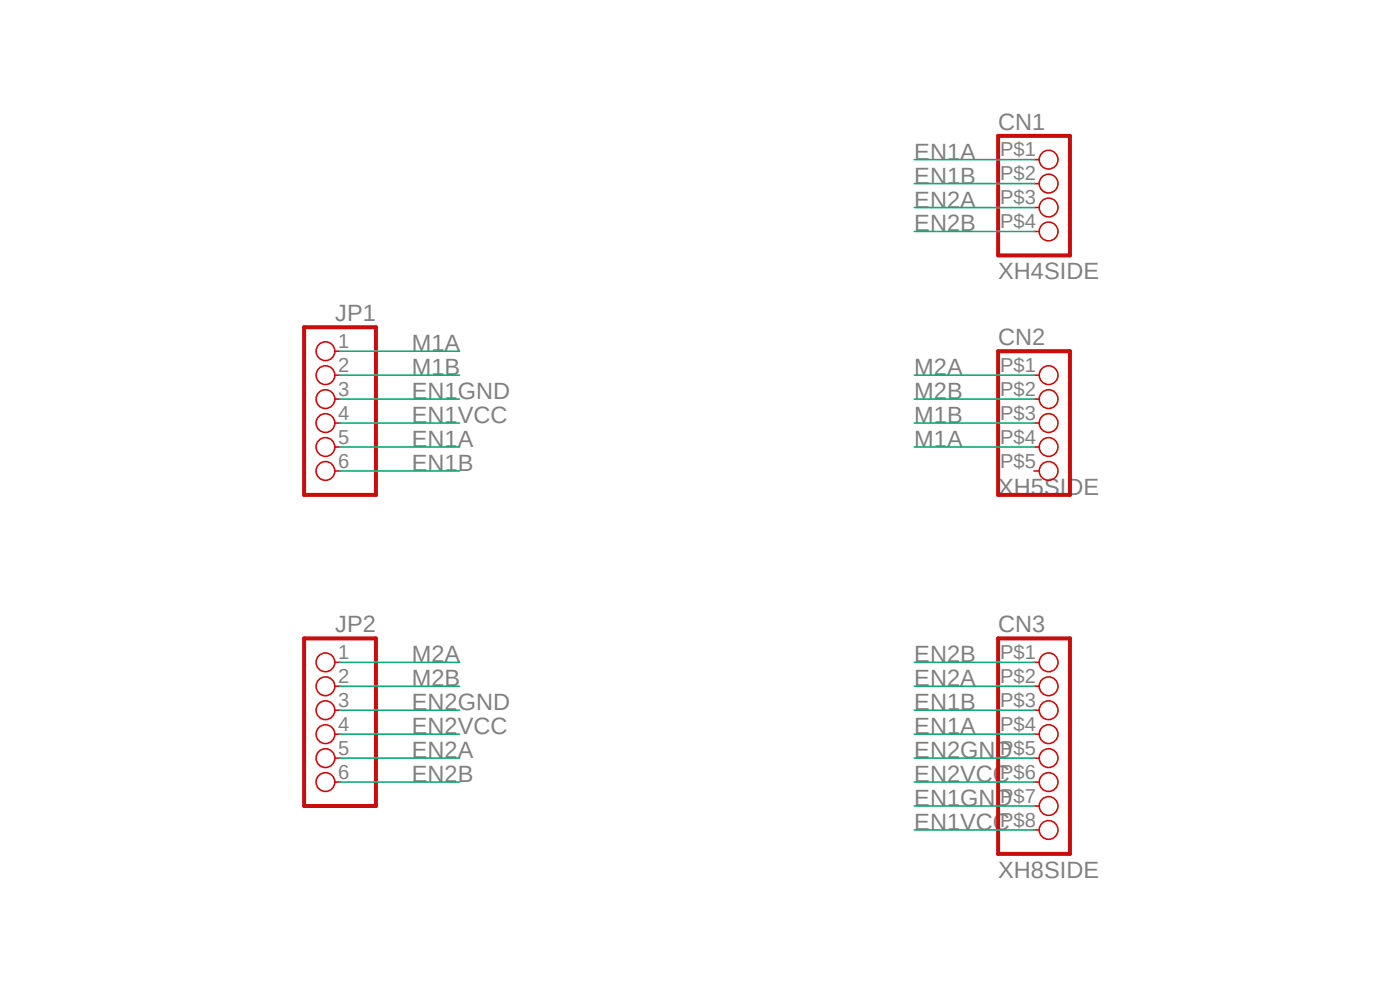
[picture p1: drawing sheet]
<svg xmlns="http://www.w3.org/2000/svg" width="297mm" height="210mm" viewBox="0 0 297 210" stroke-linecap="round" stroke-linejoin="round" font-family="sans-serif">
<path d="M62.3 22.4l172.4 165.1M234.7 22.4l-172.4 165.1" fill="none" stroke="#fff" stroke-width=".21"/>
<path d="M211.8 28.8h15.2v25.4h-15.2zM64.5 69.4h15.3v35.6h-15.3zM211.8 74.5h15.2v30.5h-15.2zM64.5 135.4h15.3v35.6h-15.3zM211.8 135.4h15.2v45.7h-15.2z" fill="none" stroke="#c90d0c" stroke-width=".85"/>
<g fill="none" stroke="#c90d0c" stroke-width=".34">
<path d="M219.4 33.9h1.1M219.4 38.9h1.1M219.4 44h1.1M219.4 49.1h1.1M71 74.5h1.1M71 79.6h1.1M219.4 79.6h1.1M71 84.7h1.1M71 89.7h1.1M71 94.8h1.1M71 99.9h1.1M219.4 84.7h1.1"/>
<path d="M219.4 89.7h1.1M219.4 94.8h1.1M219.4 99.9h1.1M71 140.5h1.1M71 145.6h1.1M71 150.7h1.1M71 155.7h1.1M219.4 140.5h1.1M219.4 145.6h1.1M219.4 150.7h1.1M219.4 155.7h1.1M71 160.8h1.1"/>
<path d="M71 165.9h1.1M219.4 160.8h1.1M219.4 165.9h1.1M219.4 171h1.1M219.4 176.1h1.1"/>
<circle cx="222.5" cy="33.9" r="1.99"/>
<circle cx="222.5" cy="38.9" r="1.99"/>
<circle cx="222.5" cy="49.1" r="1.99"/>
<circle cx="222.5" cy="44" r="1.99"/>
<circle cx="69" cy="74.5" r="1.99"/>
<circle cx="69" cy="79.6" r="1.99"/>
<circle cx="222.5" cy="79.6" r="1.99"/>
<circle cx="69" cy="89.7" r="1.99"/>
<circle cx="69" cy="94.8" r="1.99"/>
<circle cx="69" cy="99.9" r="1.99"/>
<circle cx="69" cy="84.7" r="1.99"/>
<circle cx="222.5" cy="99.9" r="1.99"/>
<circle cx="222.5" cy="84.7" r="1.99"/>
<circle cx="222.5" cy="89.7" r="1.99"/>
<circle cx="222.5" cy="94.8" r="1.99"/>
<circle cx="69" cy="145.6" r="1.99"/>
<circle cx="69" cy="140.5" r="1.99"/>
<circle cx="69" cy="150.7" r="1.99"/>
<circle cx="69" cy="155.7" r="1.99"/>
<circle cx="222.5" cy="150.7" r="1.99"/>
<circle cx="222.5" cy="140.5" r="1.99"/>
<circle cx="222.5" cy="155.7" r="1.99"/>
<circle cx="222.5" cy="145.6" r="1.99"/>
<circle cx="69" cy="160.8" r="1.99"/>
<circle cx="69" cy="165.9" r="1.99"/>
<circle cx="222.5" cy="165.9" r="1.99"/>
<circle cx="222.5" cy="176.1" r="1.99"/>
<circle cx="222.5" cy="160.8" r="1.99"/>
<circle cx="222.5" cy="171" r="1.99"/>
</g>
<g fill="none" stroke="#0dab76" stroke-width=".34">
<path d="M194 38.9h25.4M194 33.9h25.4M194 44h25.4M194 49.1h25.4M72.1 74.5h25.4M72.1 79.6h25.4M194 79.6h25.4M72.1 94.8h25.4M72.1 89.7h25.4M72.1 84.7h25.4M72.1 99.9h25.4M194 94.8h25.4"/>
<path d="M194 89.7h25.4M194 84.7h25.4M72.1 145.6h25.4M72.1 140.5h25.4M72.1 150.7h25.4M72.1 155.7h25.4M194 145.6h25.4M194 140.5h25.4M194 150.7h25.4M194 155.7h25.4M72.1 160.8h25.4M72.1 165.9h25.4"/>
<path d="M194 160.8h25.4M194 165.9h25.4M194 176.1h25.4M194 171h25.4"/>
</g>
<g font-size="5" fill="#808080">
<text x="211.7" y="27.6">CN1</text>
<text x="194" y="33.9">EN1A</text>
<text x="194" y="38.9">EN1B</text>
<text x="194" y="44">EN2A</text>
<text x="194" y="49.1">EN2B</text>
<text x="211.7" y="59.3">XH4SIDE</text>
<text x="71.1" y="68.2">JP1</text>
<text x="87.4" y="74.5">M1A</text>
<text x="211.7" y="73.2">CN2</text>
<text x="87.4" y="79.6">M1B</text>
<text x="194" y="79.6">M2A</text>
<text x="87.4" y="89.7">EN1VCC</text>
<text x="87.4" y="84.7">EN1GND</text>
<text x="194" y="89.7">M1B</text>
<text x="194" y="84.7">M2B</text>
<text x="87.4" y="94.8">EN1A</text>
<text x="194" y="94.8">M1A</text>
<text x="87.4" y="99.9">EN1B</text>
<text x="211.7" y="105">XH5SIDE</text>
<text x="71.1" y="134.2">JP2</text>
<text x="211.7" y="134.2">CN3</text>
<text x="87.4" y="140.5">M2A</text>
<text x="194" y="140.5">EN2B</text>
<text x="87.4" y="145.6">M2B</text>
<text x="194" y="145.6">EN2A</text>
<text x="87.4" y="155.7">EN2VCC</text>
<text x="87.4" y="150.7">EN2GND</text>
<text x="194" y="150.7">EN1B</text>
<text x="194" y="155.7">EN1A</text>
<text x="87.4" y="160.8">EN2A</text>
<text x="194" y="160.8">EN2GND</text>
<text x="87.4" y="165.9">EN2B</text>
<text x="194" y="165.9">EN2VCC</text>
<text x="194" y="171">EN1GND</text>
<text x="194" y="176.1">EN1VCC</text>
<text x="211.7" y="186.2">XH8SIDE</text>
</g>
<g font-size="4.3" fill="#808080">
<text x="212.2" y="33.2">P$1</text>
<text x="212.2" y="38.3">P$2</text>
<text x="212.2" y="43.3">P$3</text>
<text x="212.2" y="48.4">P$4</text>
<text x="71.7" y="73.8">1</text>
<text x="71.7" y="78.9">2</text>
<text x="71.7" y="83.9">3</text>
<text x="212.2" y="78.9">P$1</text>
<text x="212.2" y="83.9">P$2</text>
<text x="71.7" y="89">4</text>
<text x="212.2" y="89">P$3</text>
<text x="71.7" y="94.1">5</text>
<text x="212.2" y="94.1">P$4</text>
<text x="71.7" y="99.2">6</text>
<text x="212.2" y="99.2">P$5</text>
<text x="71.7" y="139.8">1</text>
<text x="212.2" y="139.8">P$1</text>
<text x="71.7" y="144.9">2</text>
<text x="71.7" y="149.9">3</text>
<text x="212.2" y="144.9">P$2</text>
<text x="212.2" y="149.9">P$3</text>
<text x="71.7" y="155">4</text>
<text x="212.2" y="155">P$4</text>
<text x="71.7" y="160.1">5</text>
<text x="212.2" y="160.1">P$5</text>
<text x="71.7" y="165.2">6</text>
<text x="212.2" y="165.2">P$6</text>
<text x="212.2" y="170.3">P$7</text>
<text x="212.2" y="175.3">P$8</text>
</g>
</svg>
